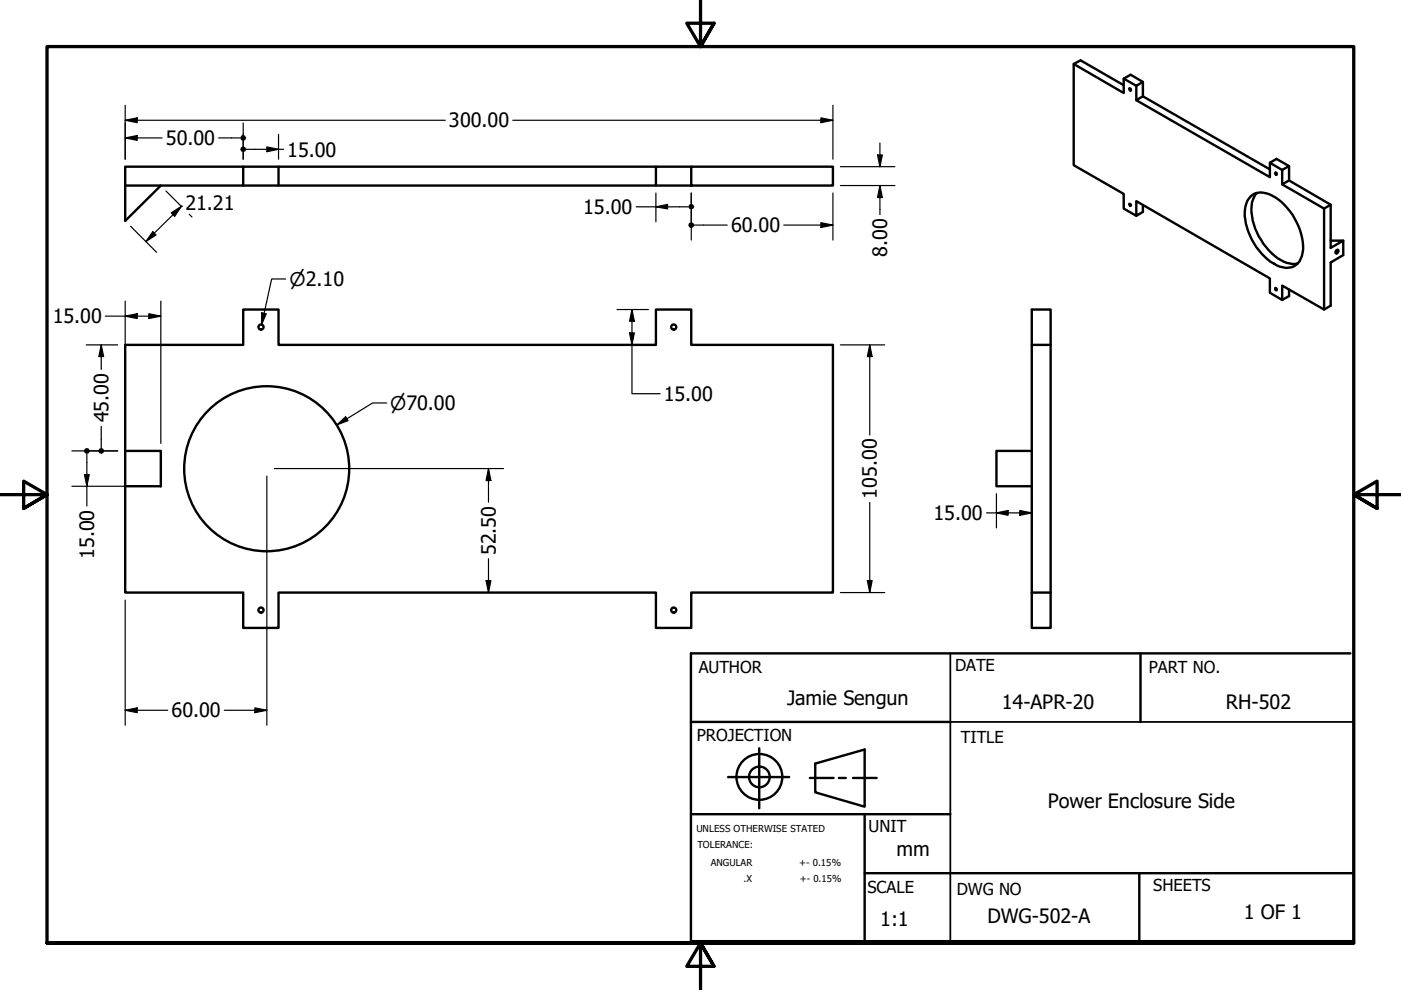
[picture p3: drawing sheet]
<svg xmlns="http://www.w3.org/2000/svg" width="297mm" height="210mm" viewBox="0 0 297 210" stroke-linecap="round" stroke-linejoin="round" font-family="sans-serif">
<!-- layer: Visible (ANSI) -->
<g fill="none" stroke="#000" stroke-width=".51">
<path d="M227.6 13.6l10.7 6.1v-3l1.4-.9 2.6 1.6v3l26.9 15.5M238.3 18.1l-9.2-5.3-1.5 .8v21.4l10.7 6.1v3.1l2.6 1.6M238.3 16.7l2.6 1.5 1.4-.8M239.5 18.7l.3 .2-.1 .3-.3-.4zM240.9 18.2v3l1.4-.8M26.5 39.3h150.1v-4h-30v4M51.6 35.3h-25.1v11.5l7.6-7.5M59.1 35.3h-7.5v4M139.1 35.3h-80v4M146.6 35.3h-7.5v4M240.9 21.2l28.3 16.4v-3.1l1.4-.8 2.7 1.5v3.1l8.8 5.1v9.1l2.7-1.5M269.2 34.5l2.6 1.5 1.5-.8"/>
<path d="M270.4 36.6l.1-.1 .2 .2-.1 .4zM271.8 36v3.1l1.5-.8M271.8 39.1l8.9 5.1 1.4-.8M239.4 43.3l.4 .1-.1 .3zM242.3 43.5v1.4l-1.4 .9v-3.2l28.3 16.4v3.1l2.6 1.5M265.2 41.6a3.8 3.8 0 0 1 4.5-.1 13.6 13.6 0 0 1 6.6 11.4 3.8 3.8 0 0 1-2.5 3.8 5.6 5.6 0 0 1-4.4-1.2 13.4 13.4 0 0 1-5.4-11.2 4.6 4.6 0 0 1 1.2-2.7zM266.5 40.9a5.4 5.4 0 0 0-1 5.1 12.9 12.9 0 0 0 7.3 9.7 3.8 3.8 0 0 0 2.3 .2M280.7 44.2v21.4M282.1 51h2.7v3.1l-2.7 1.6v9.1l-1.4 .8-8.9-5v3l1.5-.8v-1.4M283.3 53.1l.3-.2a.42 .42 0 0 1 .1 .6 .42 .42 0 0 1-.6 .1zM218.8 73.1h4v52.5M222.8 73.1v-7.5h-4v67.5h4v-7.5h-4"/>
<path d="M270.4 61.1l.3 .1-.1 .4-.2-.2zM26.5 95.6h7.6v7.5h-7.6zM26.5 95.6v-22.5h25.1v-7.5h7.5v7.5h80v-7.5h7.5v7.5h30v52.5h-30v7.5h-7.5v-7.5h-80v7.5h-7.5v-7.5h-25.1v-22.5M218.8 95.6h-7.5v7.5h7.5"/>
<circle cx="55.3" cy="69.3" r=".54"/>
<circle cx="142.8" cy="69.3" r=".54"/>
<circle cx="56.5" cy="99.4" r="17.5"/>
<circle cx="55.3" cy="129.4" r=".54"/>
<circle cx="142.8" cy="129.4" r=".54"/>
</g>
<!-- layer: Border (ANSI) -->
<path d="M148.5 -.1v10l-2.9-5h5.8l-2.9 5 2.9-5M0 104.9h10l-5-2.9v5.8l5-2.9-5 2.9M297 104.9h-10l5-2.9v5.8l-5-2.9 5 2.9M10 199.9v-190h277v190h-277h277M151.4 204.9l-2.9-5 2.9 5h-5.8l2.9-5v10" fill="none" stroke="#000" stroke-width=".7"/>
<!-- layer: Title (ANSI) -->
<g fill="none" stroke="#000" stroke-width=".51">
<path d="M241.8 138.5v14.6M286.3 138.5h-139.8v61.1h140.5M146.5 153.1h55M161 158.7v12.7M146.5 172.6h55M154.4 164.8h12.9M171.7 164.9h5M172.8 161.9l10.5-3v12.1l-10.5-3zM177.9 164.9h1.4M180.8 164.9h5.1M183.3 172.6v27.3M183.3 185.1h103.5"/>
<path d="M241.6 185.1v14.8"/>
<circle cx="161" cy="164.7" r="4.9"/>
<circle cx="161" cy="164.7" r="2.19"/>
</g>
<path d="M201.5 138.5v61.1M201.5 153.1h85.3M139.3 199.9h147.5" fill="none" stroke="#000" stroke-width=".38"/>
<!-- layer: Dimension (ANSI) -->
<g fill="none" stroke="#000" stroke-width=".25">
<path d="M26.5 25.5l2.6-.5v1zM26.5 29.2l2.6-.5v1.1zM26.5 25.5h67.9M26.5 22.3v11.5M26.5 29.2h7.9M46.4 29.2h4.5M51.6 26.1v7.7M52.2 31.7h7.9M56.6 31.2l2.5 .5-2.5 .5zM59.1 28.5v5.3M108.7 25.5h67.9M174.1 25l2.5 .5-2.5 .5z"/>
<path d="M176.6 22.3v11.5M178.2 35.3h11.5M178.2 39.3h11.5M186.1 32.9h1l-.5 2.4zM186.6 39.3l.5 2.6h-1zM186.6 30.3v5M186.6 39.3v6.2M27.7 48l5.5 5.5M32.4 49.1l.7 .7-2.2 1.4zM35.2 40.5l3.3 3.3M36.3 45.1l2.2-1.4-1.5 2.2zM38.5 43.7h.1"/>
<path d="M38.5 43.7l-7.6 7.5M40.1 45.4l.6 .6M60.6 59.2h-3l-2.2 9.7M134.9 43.9h11M139.1 43.9l2.4-.6v1zM139.1 40.9v6.1M146.6 40.9v10M147.2 47.7h7M166.2 47.7h10.4M174.1 47.2l2.5 .5-2.5 .5zM176.6 40.9v10M18.3 73.1h6.7"/>
<path d="M21.5 73.1l.5 2.5h-1zM21.5 73.1v5.2M22.4 67h11.7M26.5 67l2.6-.5v1zM26.5 63.9v30.1M31.6 66.5l2.5 .5-2.5 .5zM34.1 63.9v30.1M55.5 66.3l1 .2-1.1 2.4zM130.8 73.1h6.7M130.8 65.6h6.7M133.5 70.6h1l-.5 2.5zM134 65.6l.5 2.5h-1z"/>
<path d="M134 65.6v17.9h6M178.2 73.1h9.4M184.4 73.1l.5 2.5h-1zM184.4 73.1v19.1M15.2 95.6h9.8M18.4 96.2v11.1M21.5 90.4v4.6M58.2 99.3h48.5M71.4 90.1l1.9-1.7 .5 .8zM82 85.4h-3l-7.6 4.7M103.6 99.3l.5 2.6h-1zM103.6 99.3v7.2"/>
<path d="M15.2 103.1h17.2M17.9 100.6h1l-.5 2.5zM56.6 100.9v52.9M103.6 118.5v7.1M184.4 106.5v19.1M209.2 108.7h9.6M211.3 108.7l2.4-.5v1.1zM211.3 104.7v7.2M216.2 108.2l2.6 .5-2.6 .6zM218.8 104.7v7.2M26.5 127.2v26.6M103.1 123.1h1l-.5 2.5z"/>
<path d="M178.2 125.6h9.4M183.9 123.1h1l-.5 2.5zM26.5 150.6l2.6-.5v1zM26.5 150.6h9.1M47.6 150.6h9M54 150.1l2.6 .5-2.6 .5z"/>
</g>
<g fill="#000">
<path d="M26.5 25.5l2.6-.5v1z" fill-rule="evenodd"/>
<path d="M26.5 29.2l2.6-.5v1.1z" fill-rule="evenodd"/>
<path d="M56.6 31.2l2.5 .5-2.5 .5z" fill-rule="evenodd"/>
<path d="M174.1 25l2.5 .5-2.5 .5z" fill-rule="evenodd"/>
<path d="M186.1 32.9h1l-.5 2.4z" fill-rule="evenodd"/>
<path d="M32.4 49.1l.7 .7-2.2 1.4z" fill-rule="evenodd"/>
<path d="M36.3 45.1l2.2-1.4-1.5 2.2z" fill-rule="evenodd"/>
<path d="M139.1 43.9l2.4-.6v1z" fill-rule="evenodd"/>
<path d="M174.1 47.2l2.5 .5-2.5 .5z" fill-rule="evenodd"/>
<path d="M186.6 39.3l.5 2.6h-1z" fill-rule="evenodd"/>
<path d="M21.5 73.1l.5 2.5h-1z" fill-rule="evenodd"/>
<path d="M26.5 67l2.6-.5v1z" fill-rule="evenodd"/>
<path d="M31.6 66.5l2.5 .5-2.5 .5z" fill-rule="evenodd"/>
<path d="M55.5 66.3l1 .2-1.1 2.4z" fill-rule="evenodd"/>
<path d="M133.5 70.6h1l-.5 2.5z" fill-rule="evenodd"/>
<path d="M134 65.6l.5 2.5h-1z" fill-rule="evenodd"/>
<path d="M184.4 73.1l.5 2.5h-1z" fill-rule="evenodd"/>
<path d="M71.4 90.1l1.9-1.7 .5 .8z" fill-rule="evenodd"/>
<path d="M17.9 100.6h1l-.5 2.5z" fill-rule="evenodd"/>
<path d="M103.6 99.3l.5 2.6h-1z" fill-rule="evenodd"/>
<path d="M211.3 108.7l2.4-.5v1.1z" fill-rule="evenodd"/>
<path d="M216.2 108.2l2.6 .5-2.6 .6z" fill-rule="evenodd"/>
<path d="M103.1 123.1h1l-.5 2.5z" fill-rule="evenodd"/>
<path d="M183.9 123.1h1l-.5 2.5z" fill-rule="evenodd"/>
<path d="M26.5 150.6l2.6-.5v1z" fill-rule="evenodd"/>
<path d="M54 150.1l2.6 .5-2.6 .5z" fill-rule="evenodd"/>
<circle cx="51.5" cy="31.6" r=".62"/>
<circle cx="51.6" cy="29.2" r=".63"/>
<circle cx="146.6" cy="47.7" r=".63"/>
<circle cx="146.6" cy="43.8" r=".61"/>
<circle cx="18.4" cy="95.6" r=".63"/>
<circle cx="21.5" cy="95.6" r=".63"/>
</g>
<g font-size="4.2">
<text x="95.2" y="27">300.00</text>
<text x="35.2" y="30.8">50.00</text>
<text x="60.9" y="33.2">15.00</text>
<text x="39.3" y="44.6">21.21</text>
<text x="123.6" y="45.3">15.00</text>
<text x="155" y="49.2">60.00</text>
<text x="188.1" y="54.4" transform="rotate(-90 188.1 54.4)">8.00</text>
<text x="11.2" y="68.6">15.00</text>
<text x="23" y="89.6" transform="rotate(-90 23 89.6)">45.00</text>
<text x="140.7" y="85">15.00</text>
<text x="185.9" y="105.7" transform="rotate(-90 185.9 105.7)">105.00</text>
<text x="197.9" y="110.3">15.00</text>
<text x="19.9" y="118.5" transform="rotate(-90 19.9 118.5)">15.00</text>
<text x="105.1" y="117.7" transform="rotate(-90 105.1 117.7)">52.50</text>
<text x="166.9" y="149.5">Jamie Sengun</text>
<text x="36.4" y="152.1">60.00</text>
<text x="212.4" y="150.3">14-APR-20</text>
<text x="259.9" y="150.4">RH-502</text>
<text x="222.2" y="171.2">Power Enclosure Side</text>
<text x="190.1" y="181.5">mm</text>
<text x="186.6" y="196.3">1:1</text>
<text x="209.4" y="195.7">DWG-502-A</text>
<text x="263.7" y="194.9">1 OF 1</text>
</g>
<g font-size="4">
<text x="61.4" y="60.6">⌀2.10</text>
<text x="82.7" y="86.9">⌀70.00</text>
</g>
<g font-size="3.5">
<text x="148.1" y="142.8">AUTHOR</text>
<text x="202.5" y="142.2">DATE</text>
<text x="243.6" y="142.8">PART NO.</text>
<text x="147.8" y="157.2">PROJECTION</text>
<text x="203.7" y="157.5">TITLE</text>
<text x="184.1" y="176.4">UNIT</text>
<text x="184" y="189.3">SCALE</text>
<text x="202.9" y="189.7">DWG NO</text>
<text x="244.5" y="188.9">SHEETS</text>
</g>
<g font-size="2">
<text x="147.6" y="176.4">UNLESS OTHERWISE STATED</text>
<text x="147.9" y="179.9">TOLERANCE:</text>
<text x="150.7" y="183.6">ANGULAR</text>
<text x="169.4" y="183.7">+- 0.15%</text>
<text x="157.6" y="187">.X</text>
<text x="169.5" y="187">+- 0.15%</text>
</g>
</svg>
